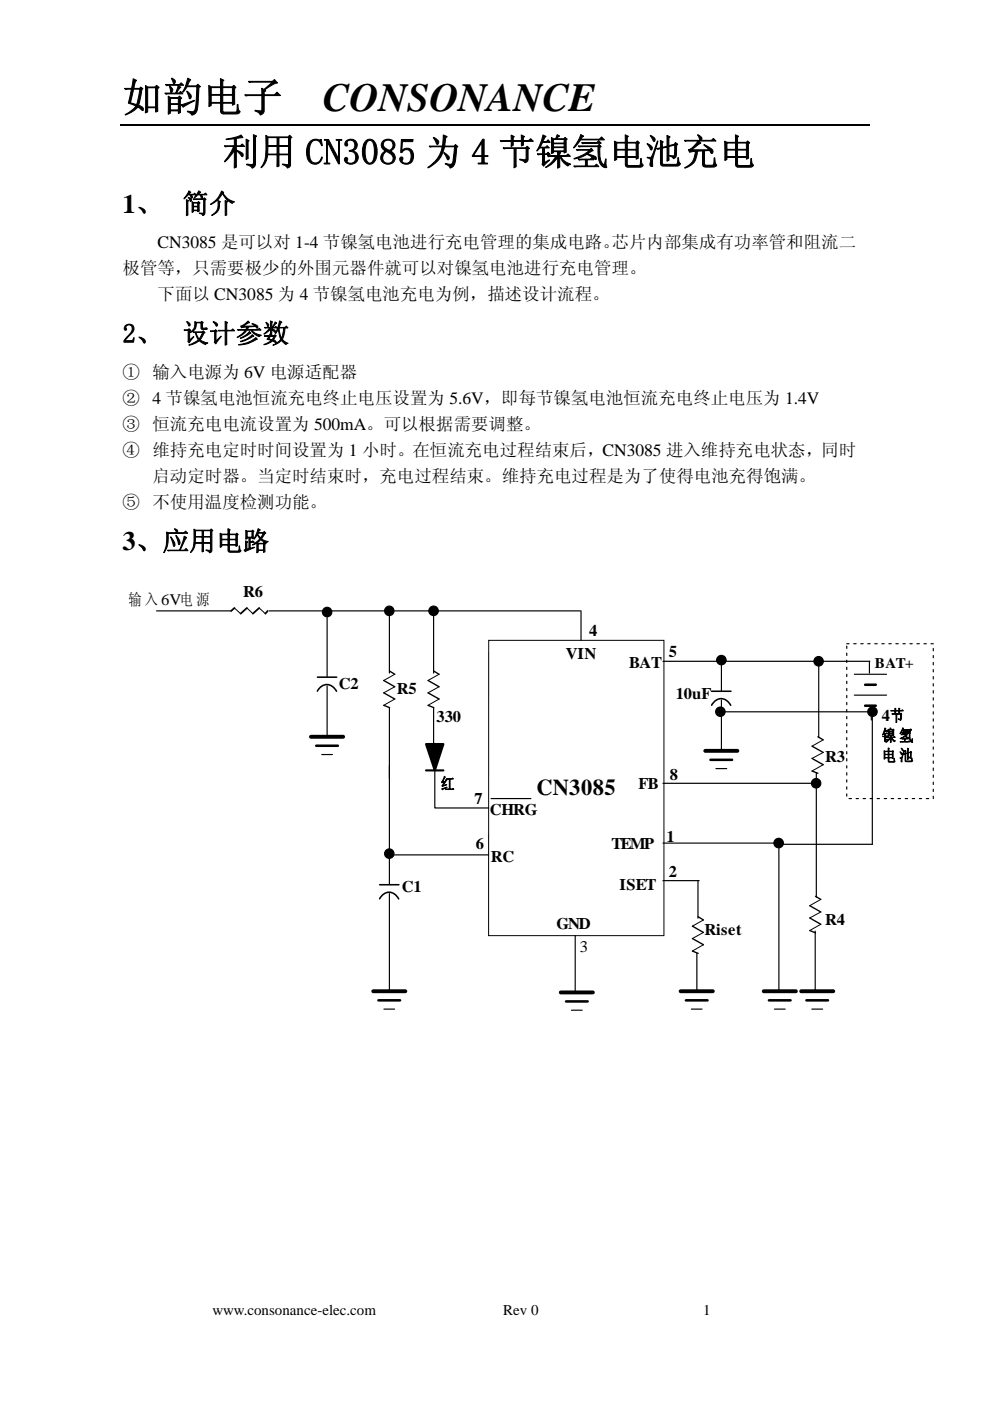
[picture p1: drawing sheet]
<svg xmlns="http://www.w3.org/2000/svg" width="210mm" height="297mm" viewBox="0 0 210 297" stroke-linecap="round" stroke-linejoin="round" font-family="sans-serif">
<path d="M25.5 26.5h159" fill="none" stroke="#000" stroke-width=".25"/>
<path d="M103.7 135.8h37.1v62.6h-37.2z" fill-rule="evenodd" fill="#fff" stroke="#000" stroke-width=".21"/>
<path d="M66 156.2h6.8M149.6 159.2h6.8M79.2 210.2h6.8M118.9 210.4h6.9M144.4 210.2h6.8M162 210.2h6.8M169.9 210.2h6.8" fill="none" stroke="#000" stroke-width=".83"/>
<path d="M67.1 158.1h4.6M183.5 149.6h2.3M183.5 145.2h2.3M150.7 161.1h4.6M80.3 212.1h4.6M120.1 212.3h4.6M145.5 212.1h4.6M163.1 212.1h4.6M171 212.1h4.6" fill="none" stroke="#000" stroke-width=".54"/>
<g fill="none" stroke="#000" stroke-width=".25">
<path d="M33.2 129.5h15.9M57.1 129.5h66M69.4 130.8v12.6M82.6 130.5v12.2M92 130.5v12.2M123.2 129.5v6.2M179.6 137v.5M179.6 138.5v.5M179.6 140v.5M179.6 136.5h.5M181.1 136.5h.5M182.6 136.5h.5"/>
<path d="M184.1 136.5h.5M185.5 136.5h.6M187 136.5h.5M188.5 136.5h.5M190 136.5h.5M191.5 136.5h.5M193 136.5h.5M194.5 136.5h.5M196 136.5h.5M197.5 136.5h.5M198 137.5v.5M198 139v.5"/>
<path d="M68.2 160h2.3M69.4 145.4v10.7M82.6 150.2v31.1M92 150.2v7.9M140.6 140.2h43.9M153 141v5.4M153 148.4v10.7M153.8 150.9h30.3M173.7 141.2v15.2M179.6 141.5v.5M179.6 143v.4M179.6 144.4v.5"/>
<path d="M179.6 145.9v.5M179.6 147.4v.5M179.6 148.9v.5M179.6 150.4v.5M179.6 151.9v.5M179.6 153.4v.5M179.6 154.9v.5M179.6 156.4v.5M179.6 157.9v.5M179.6 159.4v.5M181.2 147.4h6.8M181.2 143h6.8"/>
<path d="M184.4 140.2v2.5M184.8 149.9v2.8M185 151.7v27.3M198 140.5v.5M198 142v.5M198 143.4v.6M198 144.9v.5M198 146.4v.5M198 147.9v.5M198 149.4v.5M198 150.9v.5M198 152.4v.5"/>
<path d="M198 153.9v.5M198 155.4v.5M198 156.9v.5M198 158.4v.5M198 159.9v.5M92.2 162.3v9h11.4M104.2 169.3h8.4M140.6 166.1h31.5M140.6 178.8h23.6M151.8 163h2.3M165.2 179h19.9M165.2 178.8v31.3"/>
<path d="M173.1 163.8v26.4M179.6 160.8v.6M179.6 162.3v.5M179.6 163.8v.5M179.6 165.3v.5M179.6 166.8v.5M179.6 168.3v.5M180.1 169.3h.5M181.6 169.3h.5M183.1 169.3h.5M184.6 169.3h.5M186.1 169.3h.4"/>
<path d="M187.5 169.3h.5M189 169.3h.5M190.5 169.3h.5M192 169.3h.5M193.5 169.3h.5M195 169.3h.5M196.5 169.3h.5M198 161.4v.4M198 162.8v.5M198 164.3v.5M198 165.8v.5M198 167.3v.5"/>
<path d="M198 168.8v.5M82.6 181.3h21M82.6 182v5.5M82.6 189.4v20.7M122 198.4v11.9M140.6 186.7h7.7M148 186.7v8M172.9 197.4v12.9M81.4 214h2.3M121.2 214.2h2.3M146.6 214h2.3M147.8 202.1v7.7"/>
<path d="M164.3 214h2.2M172.2 214h2.3"/>
</g>
<g fill="none" stroke="#000" stroke-width=".29">
<path d="M81.4 144.3l2.3 1.3M81.4 146.9l2.3 1.3M81.4 149.5l1.2 .5M82.6 142.3l1.1 .7M90.8 144.3l2.3 1.3M90.8 146.9l2.3 1.3M90.8 149.5l1.2 .5M92 142.3l1.1 .7M172.2 158.2l2.4 1.3M173.5 156.2l1.1 .7M172.2 160.8l2.4 1.3M172.2 163.5l1.3 .5"/>
<path d="M146.9 196.4l2.3 1.3M146.9 199l2.3 1.3M148.1 194.4l1.1 .7M171.7 192l2.4 1.4M171.7 194.6l2.4 1.4M171.7 197.3l1.3 .5M173 190l1.1 .7M146.9 201.6l1.2 .5"/>
</g>
<g fill="none" stroke="#000" stroke-width=".21">
<path d="M49.7 128.9l1.3 1.2M52.4 128.9l1.2 1.2M55 128.9l1.3 1.2M83.7 143l-2.3 1.3M83.7 145.6l-2.3 1.3M83.7 148.2l-2.3 1.3M93.1 143l-2.3 1.3M93.1 145.6l-2.3 1.3M93.1 148.2l-2.3 1.3M174.6 156.9l-2.4 1.3M174.6 159.5l-2.4 1.3M174.6 162.1l-2.4 1.4"/>
<path d="M149.2 195.1l-2.3 1.3M149.2 197.7l-2.3 1.3M174.1 190.7l-2.4 1.3M174.1 193.4l-2.4 1.2M174.1 196l-2.4 1.3M149.2 200.3l-2.3 1.3"/>
</g>
<path d="M90.4 157.8h3.6l-1.8 5.5z" fill-rule="evenodd" fill="#000" stroke="#000" stroke-width=".46"/>
<path d="M90.4 163.3h3.6" fill="none" stroke="#000" stroke-width=".46"/>
<g fill="#000" stroke="#000" stroke-width=".25">
<circle cx="69.4" cy="129.8" r="1"/>
<circle cx="82.6" cy="129.5" r="1"/>
<circle cx="92" cy="129.5" r="1.01"/>
<circle cx="153" cy="140" r="1"/>
<circle cx="152.8" cy="150.9" r="1"/>
<circle cx="173.6" cy="140.2" r="1"/>
<circle cx="185.1" cy="150.9" r="1"/>
<circle cx="165.2" cy="178.7" r="1.01"/>
<circle cx="173.1" cy="166.1" r="1"/>
<circle cx="82.6" cy="181" r="1"/>
</g>
<path d="M67.3 146.5a2.17 2.17 0 0 1 2-1.4 2.17 2.17 0 0 1 2.1 1.5M67.3 143.6h4.1M150.9 149.5a2.16 2.16 0 0 1 2.1-1.4 2.16 2.16 0 0 1 2 1.4M150.9 146.6h4.1M80.5 187.6h4.1M80.5 190.6a2.16 2.16 0 0 1 2-1.4 2.16 2.16 0 0 1 2.1 1.4" fill="none" stroke="#000" stroke-width=".33"/>
<path d="M49.7 128.9l-.7 .6M52.4 128.9l-1.4 1.2M55 128.9l-1.4 1.2M56.8 129.5l-.5 .6" fill="none" stroke="#000" stroke-width=".37"/>
<g font-size="8.5">
<text x="26" y="23.5">如韵电子</text>
<text x="68.5" y="23.5">CONSONANCE</text>
</g>
<text font-size="7.8" x="47.2" y="34.9">利用 CN3085 为 4 节镍氢电池充电</text>
<g font-size="5.7">
<text x="26" y="45.1">1、</text>
<text x="38.7" y="45.1">简介</text>
<text x="26" y="72.6">2、</text>
<text x="38.7" y="72.6">设计参数</text>
<text x="26" y="116.7">3、应用电路</text>
</g>
<text font-size="4.8" x="113.8" y="168.6">CN3085</text>
<g font-size="3.7">
<text x="33.4" y="52.7">CN3085 是可以对 1-4 节镍氢电池进行充电管理的集成电路。</text>
<text x="129.7" y="52.7">芯片内部集成有功率管和阻流二</text>
<text x="26" y="58.2">极管等，只需要极少的外围元器件就可以对镍氢电池进行充电管理。</text>
<text x="33.4" y="63.7">下面以 CN3085 为 4 节镍氢电池充电为例，描述设计流程。</text>
<text x="26" y="80.2">①</text>
<text x="32.3" y="80.2">输入电源为 6V 电源适配器</text>
<text x="26" y="85.7">②</text>
<text x="32.3" y="85.7">4 节镍氢电池恒流充电终止电压设置为 5.6V，即每节镍氢电池恒流充电终止电压为 1.4V</text>
<text x="26" y="91.2">③</text>
<text x="32.3" y="91.2">恒流充电电流设置为 500mA。可以根据需要调整。</text>
<text x="26" y="96.7">④</text>
<text x="32.3" y="96.7">维持充电定时时间设置为 1 小时。在恒流充电过程结束后，CN3085 进入维持充电状态，同时</text>
<text x="26" y="107.7">⑤</text>
<text x="32.3" y="102.2">启动定时器。当定时结束时，充电过程结束。维持充电过程是为了使得电池充得饱满。</text>
<text x="32.3" y="107.7">不使用温度检测功能。</text>
</g>
<g font-size="3.4">
<text x="27.3" y="128.3">输 入 6V电 源</text>
<text x="51.6" y="126.5">R6</text>
<text x="125" y="134.7">4</text>
<text x="120" y="139.7">VIN</text>
<text x="133.4" y="141.7">BAT</text>
<text x="141.8" y="139.2">5</text>
<text x="71.9" y="146.2">C2</text>
<text x="84.2" y="147.2">R5</text>
<text x="143.3" y="148.2">10uF</text>
<text x="92.6" y="153.1">330</text>
<text x="187" y="152.9">4节</text>
<text x="175" y="161.6">R3</text>
<text x="187" y="157.1">镍 氢</text>
<text x="187" y="161.4">电 池</text>
<text x="93.5" y="167.3">红</text>
<text x="135.4" y="167.3">FB</text>
<text x="142.1" y="165.3">8</text>
<text x="100.6" y="170.6">7</text>
<text x="103.9" y="172.8">CHRG</text>
<text x="141.4" y="178.5">1</text>
<text x="100.9" y="180">6</text>
<text x="104.1" y="182.7">RC</text>
<text x="129.7" y="180">TEMP</text>
<text x="141.8" y="186">2</text>
<text x="85.2" y="189.2">C1</text>
<text x="131.4" y="188.7">ISET</text>
<text x="118" y="196.9">GND</text>
<text x="175" y="196.2">R4</text>
<text x="123" y="201.9">3</text>
<text x="149.5" y="198.2">Riset</text>
</g>
<g font-size="3.2">
<text x="45" y="278.7">www.consonance-elec.com</text>
<text x="106.7" y="278.7">Rev 0</text>
<text x="149.2" y="278.7">1</text>
</g>
<text font-size="3.1" x="185.5" y="141.7">BAT+</text>
</svg>
